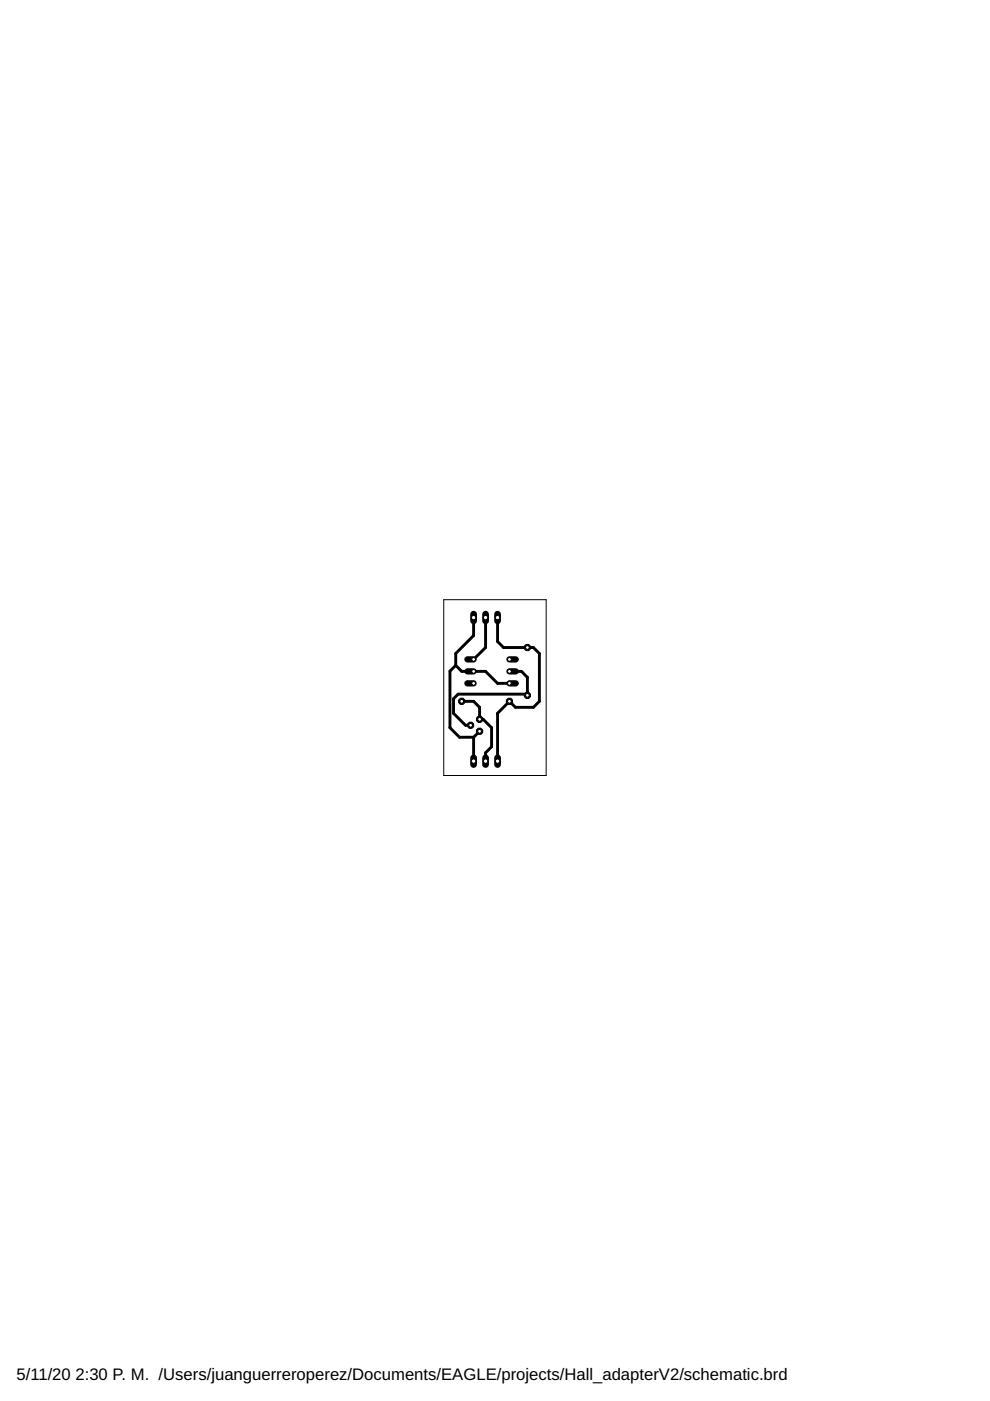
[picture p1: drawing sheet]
<svg xmlns="http://www.w3.org/2000/svg" width="210mm" height="297mm" viewBox="0 0 210 297" stroke-linecap="round" stroke-linejoin="round" font-family="sans-serif">
<path d="M100.4 130.9v3.8l-3.8 3.9v2.5M103 130.9v6.4l-2.6 2.5M105.5 130.9v5.1l1.3 1.3h6.3l1.3 1.3v10.1l-1.3 1.3h-3.8l-1.3-1.3-2.5 2.5v10.2M96.6 141.1l1.3 1.2h5.1l2.5 2.6h2.5M96.6 141.1l-1.2 1.2v12l2 2h3M97.9 148.7h2.5l1.3 1.3v2.5h.7l1.8 1.8v4l-1.2 1.3v1.8M100.4 156.3v5.1M101.7 155l-1.3 1.3M108 142.3h2.6l1.2 1.3v3.8l-.2-.2h-14.5l-.9 .9v3.1l2.5 2.6h1.1" fill="none" stroke="#000" stroke-width=".61"/>
<path d="M100.4 130.2v1.4" fill="none" stroke="#000" stroke-width="1.4"/>
<circle cx="100.4" cy="130.9" r=".47" fill="#fff" stroke="#000" stroke-width=".21"/>
<path d="M103 130.2v1.4" fill="none" stroke="#000" stroke-width="1.4"/>
<circle cx="103" cy="130.9" r=".47" fill="#fff" stroke="#000" stroke-width=".21"/>
<path d="M105.5 130.2v1.4" fill="none" stroke="#000" stroke-width="1.4"/>
<circle cx="105.5" cy="130.9" r=".47" fill="#fff" stroke="#000" stroke-width=".21"/>
<path d="M105.5 160.7v1.4" fill="none" stroke="#000" stroke-width="1.4"/>
<circle cx="105.5" cy="161.4" r=".47" fill="#fff" stroke="#000" stroke-width=".21"/>
<path d="M103 160.7v1.4" fill="none" stroke="#000" stroke-width="1.4"/>
<circle cx="103" cy="161.4" r=".47" fill="#fff" stroke="#000" stroke-width=".21"/>
<path d="M100.4 160.7v1.4" fill="none" stroke="#000" stroke-width="1.4"/>
<circle cx="100.4" cy="161.4" r=".47" fill="#fff" stroke="#000" stroke-width=".21"/>
<path d="M99.1 139.8h1.3" fill="none" stroke="#000" stroke-width="1.3"/>
<circle cx="100.4" cy="139.8" r=".4" fill="#fff" stroke="#000" stroke-width=".21"/>
<path d="M99.1 142.3h1.3" fill="none" stroke="#000" stroke-width="1.3"/>
<circle cx="100.4" cy="142.3" r=".4" fill="#fff" stroke="#000" stroke-width=".21"/>
<path d="M108 142.3h1.3" fill="none" stroke="#000" stroke-width="1.3"/>
<circle cx="108" cy="142.3" r=".4" fill="#fff" stroke="#000" stroke-width=".21"/>
<path d="M108 139.8h1.3" fill="none" stroke="#000" stroke-width="1.3"/>
<circle cx="108" cy="139.8" r=".4" fill="#fff" stroke="#000" stroke-width=".21"/>
<path d="M99.1 144.9h1.3" fill="none" stroke="#000" stroke-width="1.3"/>
<circle cx="100.4" cy="144.9" r=".4" fill="#fff" stroke="#000" stroke-width=".21"/>
<path d="M108 144.9h1.3" fill="none" stroke="#000" stroke-width="1.3"/>
<circle cx="108" cy="144.9" r=".4" fill="#fff" stroke="#000" stroke-width=".21"/>
<circle cx="111.8" cy="147.4" r=".71" fill="#000" stroke="#000" stroke-width=".21"/>
<circle cx="111.8" cy="147.4" r=".4" fill="#fff" stroke="#000" stroke-width=".21"/>
<circle cx="111.8" cy="137.3" r=".71" fill="#000" stroke="#000" stroke-width=".21"/>
<circle cx="111.8" cy="137.3" r=".4" fill="#fff" stroke="#000" stroke-width=".21"/>
<circle cx="97.9" cy="148.7" r=".71" fill="#000" stroke="#000" stroke-width=".21"/>
<circle cx="97.9" cy="148.7" r=".4" fill="#fff" stroke="#000" stroke-width=".21"/>
<circle cx="108" cy="148.7" r=".71" fill="#000" stroke="#000" stroke-width=".21"/>
<circle cx="108" cy="148.7" r=".4" fill="#fff" stroke="#000" stroke-width=".21"/>
<circle cx="101.7" cy="152.5" r=".71" fill="#000" stroke="#000" stroke-width=".21"/>
<circle cx="101.7" cy="152.5" r=".4" fill="#fff" stroke="#000" stroke-width=".21"/>
<circle cx="99.8" cy="153.8" r=".71" fill="#000" stroke="#000" stroke-width=".21"/>
<circle cx="99.8" cy="153.8" r=".4" fill="#fff" stroke="#000" stroke-width=".21"/>
<circle cx="101.7" cy="155" r=".71" fill="#000" stroke="#000" stroke-width=".21"/>
<circle cx="101.7" cy="155" r=".4" fill="#fff" stroke="#000" stroke-width=".21"/>
<path d="M94.1 127.1h21.7v37.3h-21.7z" fill="none" stroke="#000" stroke-width=".21"/>
<g font-size="3.5">
<text x="3.5" y="292.5">5/11/20</text>
<text x="16" y="292.5">2:30 P. M. /Users/juanguerreroperez/Documents/EAGLE/projects/Hall_adapterV2/schematic.brd</text>
</g>
</svg>
